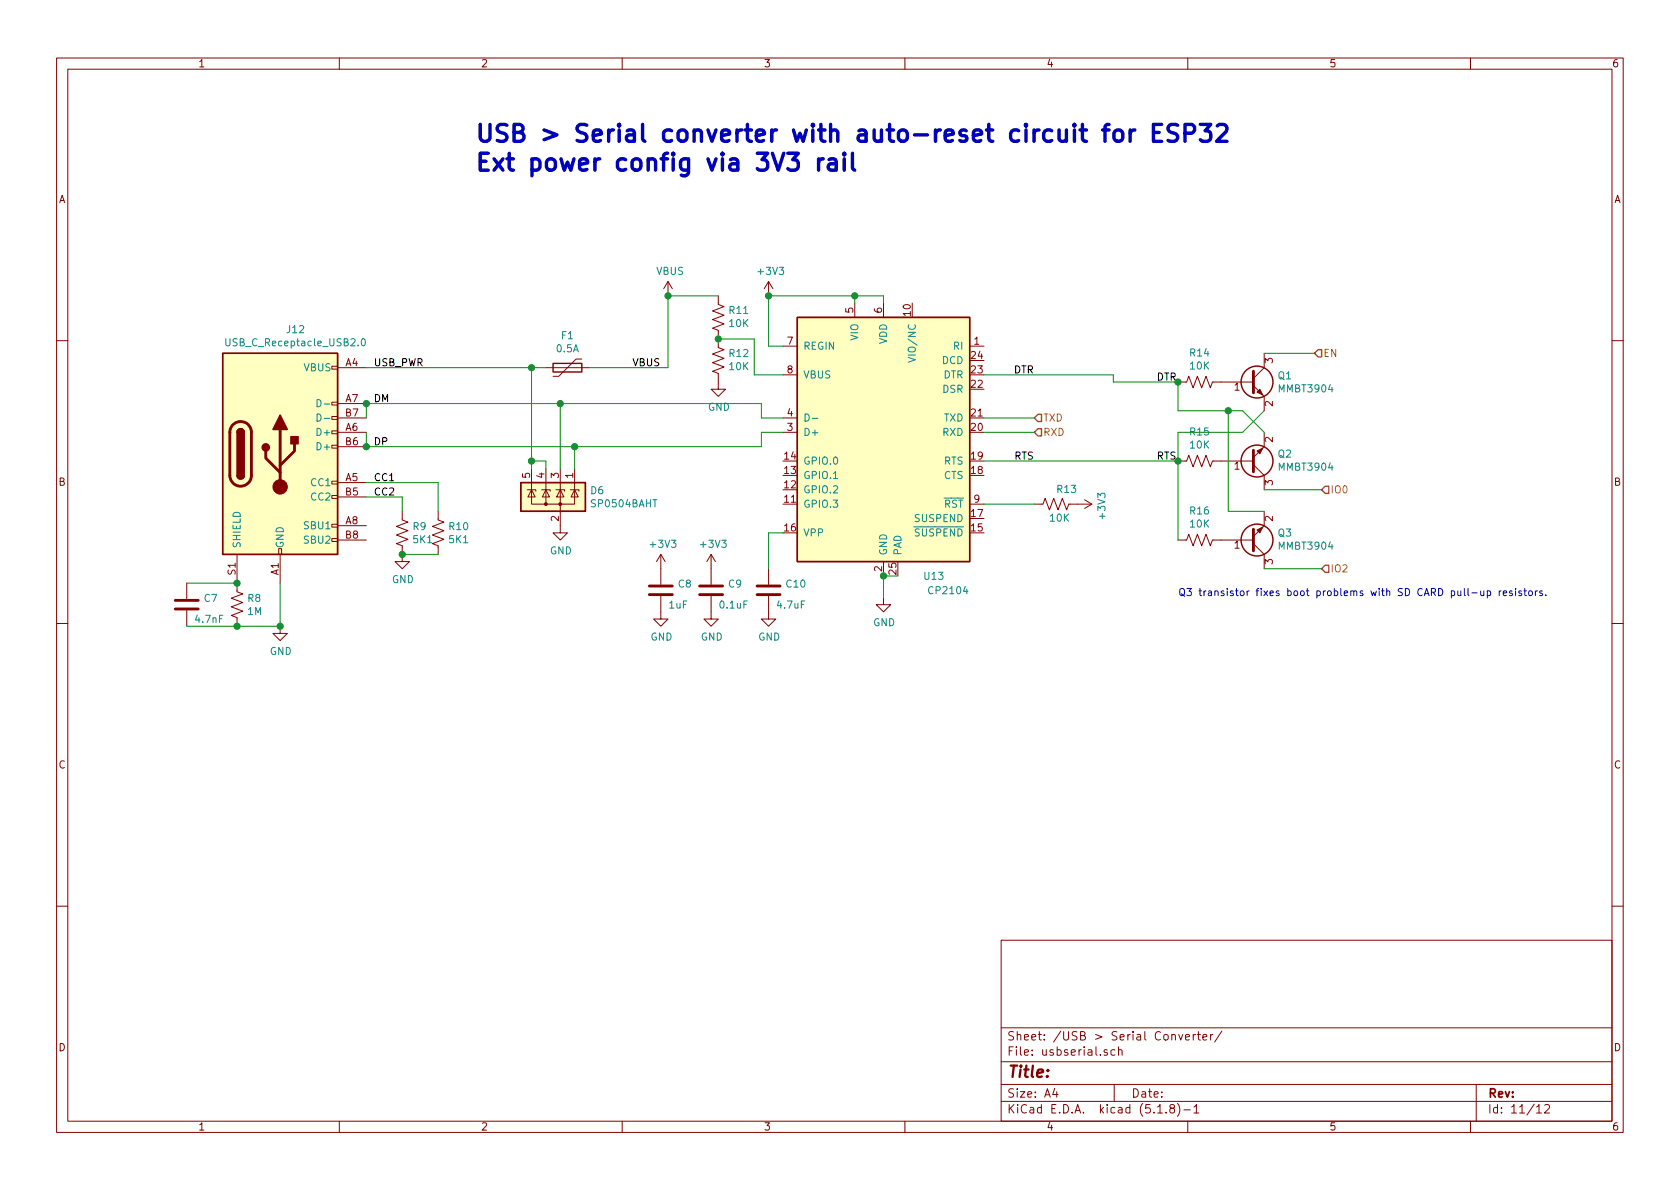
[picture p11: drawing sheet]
EESchema Schematic File Version 4
EELAYER 30 0
EELAYER END
$Descr A4 11693 8268
encoding utf-8
Sheet 11 12
Title ""
Date ""
Rev ""
Comp ""
Comment1 ""
Comment2 ""
Comment3 ""
Comment4 ""
$EndDescr
$Comp
L Device:Polyfuse F?
U 1 1
P 3950 2550
AR Path="/5FDD61AC" Ref="F?"  Part="1" 
AR Path="/5FDC7766/5FDD61AC" Ref="F1"  Part="1" 
F 0 "F1" V 3725 2550 50  0000 C CNN
F 1 "0.5A" V 3816 2550 50  0000 C CNN
F 2 "Fuse:Fuse_0805_2012Metric" H 4000 2350 50  0001 L CNN
F 3 "~" H 3950 2550 50  0001 C CNN
	1    3950 2550
	0    1    1    0   
$EndComp
$Comp
L Interface_USB:CP2104 U?
U 1 1
P 6150 3000
AR Path="/5FDD61B2" Ref="U?"  Part="1" 
AR Path="/5FDC7766/5FDD61B2" Ref="U13"  Part="1" 
F 0 "U13" H 6500 2000 50  0000 C CNN
F 1 "CP2104" H 6600 1900 50  0000 C CNN
F 2 "Package_DFN_QFN:QFN-24-1EP_4x4mm_P0.5mm_EP2.6x2.6mm" H 6300 2050 50  0001 L CNN
F 3 "https://www.silabs.com/documents/public/data-sheets/cp2104.pdf" H 5600 4250 50  0001 C CNN
	1    6150 3000
	1    0    0    -1  
$EndComp
$Comp
L power:VBUS #PWR?
U 1 1
P 4650 2050
AR Path="/5FDD61B9" Ref="#PWR?"  Part="1" 
AR Path="/5FDC7766/5FDD61B9" Ref="#PWR027"  Part="1" 
F 0 "#PWR027" H 4650 1900 50  0001 C CNN
F 1 "VBUS" H 4665 2223 50  0000 C CNN
F 2 "" H 4650 2050 50  0001 C CNN
F 3 "" H 4650 2050 50  0001 C CNN
	1    4650 2050
	1    0    0    -1  
$EndComp
Wire Wire Line
	4650 2550 4650 2050
Text Label 4400 2550 0    50   ~ 0
VBUS
$Comp
L Device:R_US R?
U 1 1
P 2800 3700
AR Path="/5FDD61C1" Ref="R?"  Part="1" 
AR Path="/5FDC7766/5FDD61C1" Ref="R9"  Part="1" 
F 0 "R9" H 2868 3746 50  0000 L CNN
F 1 "5K1" H 2868 3655 50  0000 L CNN
F 2 "Resistor_SMD:R_0603_1608Metric" V 2840 3690 50  0001 C CNN
F 3 "~" H 2800 3700 50  0001 C CNN
	1    2800 3700
	1    0    0    -1  
$EndComp
$Comp
L voltlog:USB_C_Receptacle_USB2.0 J?
U 1 1
P 1950 3150
AR Path="/5FDD61C7" Ref="J?"  Part="1" 
AR Path="/5FDC7766/5FDD61C7" Ref="J12"  Part="1" 
F 0 "J12" H 2057 4017 50  0000 C CNN
F 1 "USB_C_Receptacle_USB2.0" H 2057 3926 50  0000 C CNN
F 2 "Voltlog:TYPE-C-31-M-12" H 2100 3150 50  0001 C CNN
F 3 "https://www.usb.org/sites/default/files/documents/usb_type-c.zip" H 2100 3150 50  0001 C CNN
	1    1950 3150
	1    0    0    -1  
$EndComp
Wire Wire Line
	2550 2800 2550 2900
Connection ~ 2550 2800
Wire Wire Line
	2550 3000 2550 3100
Connection ~ 2550 3100
Wire Wire Line
	2800 3450 2550 3450
$Comp
L Device:R_US R?
U 1 1
P 3050 3700
AR Path="/5FDD61D2" Ref="R?"  Part="1" 
AR Path="/5FDC7766/5FDD61D2" Ref="R10"  Part="1" 
F 0 "R10" H 3118 3746 50  0000 L CNN
F 1 "5K1" H 3118 3655 50  0000 L CNN
F 2 "Resistor_SMD:R_0603_1608Metric" V 3090 3690 50  0001 C CNN
F 3 "~" H 3050 3700 50  0001 C CNN
	1    3050 3700
	1    0    0    -1  
$EndComp
Wire Wire Line
	2800 3550 2800 3450
Wire Wire Line
	3050 3350 3050 3550
Wire Wire Line
	2550 3350 3050 3350
$Comp
L power:GND #PWR?
U 1 1
P 2800 3850
AR Path="/5FDD61DB" Ref="#PWR?"  Part="1" 
AR Path="/5FDC7766/5FDD61DB" Ref="#PWR023"  Part="1" 
F 0 "#PWR023" H 2800 3600 50  0001 C CNN
F 1 "GND" H 2805 3677 50  0000 C CNN
F 2 "" H 2800 3850 50  0001 C CNN
F 3 "" H 2800 3850 50  0001 C CNN
	1    2800 3850
	1    0    0    -1  
$EndComp
Wire Wire Line
	3050 3850 2800 3850
Connection ~ 2800 3850
Text Label 2600 3350 0    50   ~ 0
CC1
Text Label 2600 3450 0    50   ~ 0
CC2
$Comp
L Device:R_US R?
U 1 1
P 1650 4200
AR Path="/5FDD61E5" Ref="R?"  Part="1" 
AR Path="/5FDC7766/5FDD61E5" Ref="R8"  Part="1" 
F 0 "R8" H 1718 4246 50  0000 L CNN
F 1 "1M" H 1718 4155 50  0000 L CNN
F 2 "Resistor_SMD:R_0603_1608Metric" V 1690 4190 50  0001 C CNN
F 3 "~" H 1650 4200 50  0001 C CNN
	1    1650 4200
	1    0    0    -1  
$EndComp
$Comp
L power:GND #PWR?
U 1 1
P 1950 4350
AR Path="/5FDD61EB" Ref="#PWR?"  Part="1" 
AR Path="/5FDC7766/5FDD61EB" Ref="#PWR022"  Part="1" 
F 0 "#PWR022" H 1950 4100 50  0001 C CNN
F 1 "GND" H 1955 4177 50  0000 C CNN
F 2 "" H 1950 4350 50  0001 C CNN
F 3 "" H 1950 4350 50  0001 C CNN
	1    1950 4350
	1    0    0    -1  
$EndComp
Wire Wire Line
	1950 4050 1950 4350
Connection ~ 1950 4350
Wire Wire Line
	5450 2900 5300 2900
Wire Wire Line
	5300 2900 5300 2800
Wire Wire Line
	5450 3000 5300 3000
Wire Wire Line
	5300 3000 5300 3100
Text Label 2600 2800 0    50   ~ 0
DM
Text Label 2600 3100 0    50   ~ 0
DP
$Comp
L Power_Protection:SP0504BAHT D?
U 1 1
P 3900 3450
AR Path="/5FDD61F9" Ref="D?"  Part="1" 
AR Path="/5FDC7766/5FDD61F9" Ref="D6"  Part="1" 
F 0 "D6" H 3695 3496 50  0000 R CNN
F 1 "SP0504BAHT" H 3695 3405 50  0000 R CNN
F 2 "Package_TO_SOT_SMD:SOT-23-5" H 4200 3400 50  0001 L CNN
F 3 "http://www.littelfuse.com/~/media/files/littelfuse/technical%20resources/documents/data%20sheets/sp05xxba.pdf" H 4025 3575 50  0001 C CNN
	1    3900 3450
	-1   0    0    -1  
$EndComp
Wire Wire Line
	2550 3100 4000 3100
Wire Wire Line
	2550 2800 3900 2800
Wire Wire Line
	3800 3250 3800 3200
Wire Wire Line
	3800 3200 3700 3200
Wire Wire Line
	3700 3200 3700 3250
Wire Wire Line
	3700 3200 3700 2550
Connection ~ 3700 3200
Wire Wire Line
	3700 2550 3800 2550
Wire Wire Line
	3900 3250 3900 2800
Connection ~ 3900 2800
Wire Wire Line
	3900 2800 5300 2800
Wire Wire Line
	4000 3250 4000 3100
Connection ~ 4000 3100
Wire Wire Line
	4000 3100 5300 3100
$Comp
L power:GND #PWR?
U 1 1
P 3900 3650
AR Path="/5FDD620F" Ref="#PWR?"  Part="1" 
AR Path="/5FDC7766/5FDD620F" Ref="#PWR024"  Part="1" 
F 0 "#PWR024" H 3900 3400 50  0001 C CNN
F 1 "GND" H 3905 3477 50  0000 C CNN
F 2 "" H 3900 3650 50  0001 C CNN
F 3 "" H 3900 3650 50  0001 C CNN
	1    3900 3650
	1    0    0    -1  
$EndComp
$Comp
L Device:C C?
U 1 1
P 1300 4200
AR Path="/5FDD6215" Ref="C?"  Part="1" 
AR Path="/5FDC7766/5FDD6215" Ref="C7"  Part="1" 
F 0 "C7" H 1415 4246 50  0000 L CNN
F 1 "4.7nF" H 1350 4100 50  0000 L CNN
F 2 "Capacitor_SMD:C_0603_1608Metric" H 1338 4050 50  0001 C CNN
F 3 "~" H 1300 4200 50  0001 C CNN
	1    1300 4200
	1    0    0    -1  
$EndComp
Wire Wire Line
	1300 4050 1650 4050
Connection ~ 1650 4050
Wire Wire Line
	1300 4350 1650 4350
Connection ~ 1650 4350
Wire Wire Line
	1650 4350 1950 4350
Wire Wire Line
	5450 2400 5350 2400
Wire Wire Line
	5350 2400 5350 2050
Wire Wire Line
	5350 2050 5950 2050
Wire Wire Line
	6150 2050 6150 2100
Wire Wire Line
	5950 2050 5950 2100
Connection ~ 5950 2050
Wire Wire Line
	5950 2050 6150 2050
$Comp
L Device:R_US R?
U 1 1
P 5000 2200
AR Path="/5FDD6227" Ref="R?"  Part="1" 
AR Path="/5FDC7766/5FDD6227" Ref="R11"  Part="1" 
F 0 "R11" H 4932 2154 50  0000 R CNN
F 1 "10K" H 4932 2245 50  0000 R CNN
F 2 "Resistor_SMD:R_0603_1608Metric" V 5040 2190 50  0001 C CNN
F 3 "~" H 5000 2200 50  0001 C CNN
	1    5000 2200
	-1   0    0    1   
$EndComp
$Comp
L Device:R_US R?
U 1 1
P 5000 2500
AR Path="/5FDD622D" Ref="R?"  Part="1" 
AR Path="/5FDC7766/5FDD622D" Ref="R12"  Part="1" 
F 0 "R12" H 4932 2454 50  0000 R CNN
F 1 "10K" H 4932 2545 50  0000 R CNN
F 2 "Resistor_SMD:R_0603_1608Metric" V 5040 2490 50  0001 C CNN
F 3 "~" H 5000 2500 50  0001 C CNN
	1    5000 2500
	-1   0    0    1   
$EndComp
Wire Wire Line
	5000 2350 5250 2350
Wire Wire Line
	5250 2350 5250 2600
Wire Wire Line
	5250 2600 5450 2600
Connection ~ 5000 2350
$Comp
L power:GND #PWR?
U 1 1
P 5000 2650
AR Path="/5FDD6237" Ref="#PWR?"  Part="1" 
AR Path="/5FDC7766/5FDD6237" Ref="#PWR030"  Part="1" 
F 0 "#PWR030" H 5000 2400 50  0001 C CNN
F 1 "GND" H 5005 2477 50  0000 C CNN
F 2 "" H 5000 2650 50  0001 C CNN
F 3 "" H 5000 2650 50  0001 C CNN
	1    5000 2650
	1    0    0    -1  
$EndComp
Wire Wire Line
	5000 2050 4650 2050
Connection ~ 4650 2050
$Comp
L Device:C C?
U 1 1
P 4950 4100
AR Path="/5FDD623F" Ref="C?"  Part="1" 
AR Path="/5FDC7766/5FDD623F" Ref="C9"  Part="1" 
F 0 "C9" H 5065 4146 50  0000 L CNN
F 1 "0.1uF" H 5000 4000 50  0000 L CNN
F 2 "Capacitor_SMD:C_0603_1608Metric" H 4988 3950 50  0001 C CNN
F 3 "~" H 4950 4100 50  0001 C CNN
	1    4950 4100
	1    0    0    -1  
$EndComp
$Comp
L power:GND #PWR?
U 1 1
P 6150 4150
AR Path="/5FDD6245" Ref="#PWR?"  Part="1" 
AR Path="/5FDC7766/5FDD6245" Ref="#PWR033"  Part="1" 
F 0 "#PWR033" H 6150 3900 50  0001 C CNN
F 1 "GND" H 6155 3977 50  0000 C CNN
F 2 "" H 6150 4150 50  0001 C CNN
F 3 "" H 6150 4150 50  0001 C CNN
	1    6150 4150
	1    0    0    -1  
$EndComp
Wire Wire Line
	6150 4000 6250 4000
Wire Wire Line
	6150 4000 6150 4150
Connection ~ 6150 4000
$Comp
L power:GND #PWR?
U 1 1
P 4950 4250
AR Path="/5FDD624E" Ref="#PWR?"  Part="1" 
AR Path="/5FDC7766/5FDD624E" Ref="#PWR029"  Part="1" 
F 0 "#PWR029" H 4950 4000 50  0001 C CNN
F 1 "GND" H 4955 4077 50  0000 C CNN
F 2 "" H 4950 4250 50  0001 C CNN
F 3 "" H 4950 4250 50  0001 C CNN
	1    4950 4250
	1    0    0    -1  
$EndComp
$Comp
L power:+3V3 #PWR?
U 1 1
P 4950 3950
AR Path="/5FDD6254" Ref="#PWR?"  Part="1" 
AR Path="/5FDC7766/5FDD6254" Ref="#PWR028"  Part="1" 
F 0 "#PWR028" H 4950 3800 50  0001 C CNN
F 1 "+3V3" H 4965 4123 50  0000 C CNN
F 2 "" H 4950 3950 50  0001 C CNN
F 3 "" H 4950 3950 50  0001 C CNN
	1    4950 3950
	1    0    0    -1  
$EndComp
$Comp
L Device:R_US R?
U 1 1
P 7350 3500
AR Path="/5FDD625A" Ref="R?"  Part="1" 
AR Path="/5FDC7766/5FDD625A" Ref="R13"  Part="1" 
F 0 "R13" V 7450 3500 50  0000 R CNN
F 1 "10K" V 7250 3550 50  0000 R CNN
F 2 "Resistor_SMD:R_0603_1608Metric" V 7390 3490 50  0001 C CNN
F 3 "~" H 7350 3500 50  0001 C CNN
	1    7350 3500
	0    -1   -1   0   
$EndComp
Wire Wire Line
	6850 3500 7200 3500
$Comp
L power:+3V3 #PWR?
U 1 1
P 5350 2050
AR Path="/5FDD6261" Ref="#PWR?"  Part="1" 
AR Path="/5FDC7766/5FDD6261" Ref="#PWR031"  Part="1" 
F 0 "#PWR031" H 5350 1900 50  0001 C CNN
F 1 "+3V3" H 5365 2223 50  0000 C CNN
F 2 "" H 5350 2050 50  0001 C CNN
F 3 "" H 5350 2050 50  0001 C CNN
	1    5350 2050
	1    0    0    -1  
$EndComp
Connection ~ 5350 2050
$Comp
L power:+3V3 #PWR?
U 1 1
P 7500 3500
AR Path="/5FDD6268" Ref="#PWR?"  Part="1" 
AR Path="/5FDC7766/5FDD6268" Ref="#PWR034"  Part="1" 
F 0 "#PWR034" H 7500 3350 50  0001 C CNN
F 1 "+3V3" H 7515 3673 50  0000 C CNN
F 2 "" H 7500 3500 50  0001 C CNN
F 3 "" H 7500 3500 50  0001 C CNN
	1    7500 3500
	0    1    1    0   
$EndComp
Wire Wire Line
	7200 3000 6850 3000
Wire Wire Line
	7200 2900 6850 2900
$Comp
L Device:C C?
U 1 1
P 5350 4100
AR Path="/5FDD6272" Ref="C?"  Part="1" 
AR Path="/5FDC7766/5FDD6272" Ref="C10"  Part="1" 
F 0 "C10" H 5465 4146 50  0000 L CNN
F 1 "4.7uF" H 5400 4000 50  0000 L CNN
F 2 "Capacitor_SMD:C_0603_1608Metric" H 5388 3950 50  0001 C CNN
F 3 "~" H 5350 4100 50  0001 C CNN
	1    5350 4100
	1    0    0    -1  
$EndComp
Wire Wire Line
	5450 3700 5350 3700
Wire Wire Line
	5350 3700 5350 3950
$Comp
L power:GND #PWR?
U 1 1
P 5350 4250
AR Path="/5FDD627A" Ref="#PWR?"  Part="1" 
AR Path="/5FDC7766/5FDD627A" Ref="#PWR032"  Part="1" 
F 0 "#PWR032" H 5350 4000 50  0001 C CNN
F 1 "GND" H 5355 4077 50  0000 C CNN
F 2 "" H 5350 4250 50  0001 C CNN
F 3 "" H 5350 4250 50  0001 C CNN
	1    5350 4250
	1    0    0    -1  
$EndComp
Text Label 7200 3200 2    50   ~ 0
RTS
Text Label 7200 2600 2    50   ~ 0
DTR
Text Label 2600 2550 0    50   ~ 0
USB_PWR
$Comp
L Transistor_BJT:MMBT3904 Q?
U 1 1
P 8700 2650
AR Path="/5FDDE6BE" Ref="Q?"  Part="1" 
AR Path="/5FDC7766/5FDDE6BE" Ref="Q1"  Part="1" 
F 0 "Q1" H 8891 2696 50  0000 L CNN
F 1 "MMBT3904" H 8891 2605 50  0000 L CNN
F 2 "Package_TO_SOT_SMD:SOT-23" H 8900 2575 50  0001 L CIN
F 3 "https://www.fairchildsemi.com/datasheets/2N/2N3904.pdf" H 8700 2650 50  0001 L CNN
	1    8700 2650
	1    0    0    -1  
$EndComp
$Comp
L Transistor_BJT:MMBT3904 Q?
U 1 1
P 8700 3200
AR Path="/5FDDE6C4" Ref="Q?"  Part="1" 
AR Path="/5FDC7766/5FDDE6C4" Ref="Q2"  Part="1" 
F 0 "Q2" H 8891 3154 50  0000 L CNN
F 1 "MMBT3904" H 8891 3245 50  0000 L CNN
F 2 "Package_TO_SOT_SMD:SOT-23" H 8900 3125 50  0001 L CIN
F 3 "https://www.fairchildsemi.com/datasheets/2N/2N3904.pdf" H 8700 3200 50  0001 L CNN
	1    8700 3200
	1    0    0    1   
$EndComp
$Comp
L Device:R_US R?
U 1 1
P 8350 2650
AR Path="/5FDDE6CA" Ref="R?"  Part="1" 
AR Path="/5FDC7766/5FDDE6CA" Ref="R14"  Part="1" 
F 0 "R14" V 8145 2650 50  0000 C CNN
F 1 "10K" V 8236 2650 50  0000 C CNN
F 2 "Resistor_SMD:R_0603_1608Metric" V 8390 2640 50  0001 C CNN
F 3 "~" H 8350 2650 50  0001 C CNN
	1    8350 2650
	0    1    1    0   
$EndComp
$Comp
L Device:R_US R?
U 1 1
P 8350 3200
AR Path="/5FDDE6D0" Ref="R?"  Part="1" 
AR Path="/5FDC7766/5FDDE6D0" Ref="R15"  Part="1" 
F 0 "R15" V 8145 3200 50  0000 C CNN
F 1 "10K" V 8236 3200 50  0000 C CNN
F 2 "Resistor_SMD:R_0603_1608Metric" V 8390 3190 50  0001 C CNN
F 3 "~" H 8350 3200 50  0001 C CNN
	1    8350 3200
	0    1    1    0   
$EndComp
Wire Wire Line
	8200 2650 8200 2850
Wire Wire Line
	8200 2850 8550 2850
Wire Wire Line
	8650 2850 8800 3000
Wire Wire Line
	8200 3200 8200 3000
Wire Wire Line
	8200 3000 8650 3000
Wire Wire Line
	8650 3000 8800 2850
Connection ~ 8200 2650
Connection ~ 8200 3200
Text Label 8050 3200 0    50   ~ 0
RTS
Text Label 8050 2650 0    50   ~ 0
DTR
Wire Wire Line
	8800 2450 9150 2450
Wire Wire Line
	8800 3400 9200 3400
Wire Wire Line
	7750 2600 7750 2650
Wire Wire Line
	6850 2600 7750 2600
Wire Wire Line
	7750 2650 8200 2650
Wire Wire Line
	6850 3200 8200 3200
Text HLabel 9150 2450 2    50   Input ~ 0
EN
Text HLabel 9200 3400 2    50   Input ~ 0
IO0
Text HLabel 7200 3000 2    50   Input ~ 0
RXD
Text HLabel 7200 2900 2    50   Input ~ 0
TXD
Text Notes 3300 1200 0    118  ~ 24
USB > Serial converter with auto-reset circuit for ESP32\nExt power config via 3V3 rail
$Comp
L Device:C C?
U 1 1
P 4600 4100
AR Path="/5FD37CFF" Ref="C?"  Part="1" 
AR Path="/5FDC7766/5FD37CFF" Ref="C8"  Part="1" 
F 0 "C8" H 4715 4146 50  0000 L CNN
F 1 "1uF" H 4650 4000 50  0000 L CNN
F 2 "Capacitor_SMD:C_0603_1608Metric" H 4638 3950 50  0001 C CNN
F 3 "~" H 4600 4100 50  0001 C CNN
	1    4600 4100
	1    0    0    -1  
$EndComp
$Comp
L power:+3V3 #PWR?
U 1 1
P 4600 3950
AR Path="/5FD37EDA" Ref="#PWR?"  Part="1" 
AR Path="/5FDC7766/5FD37EDA" Ref="#PWR025"  Part="1" 
F 0 "#PWR025" H 4600 3800 50  0001 C CNN
F 1 "+3V3" H 4615 4123 50  0000 C CNN
F 2 "" H 4600 3950 50  0001 C CNN
F 3 "" H 4600 3950 50  0001 C CNN
	1    4600 3950
	1    0    0    -1  
$EndComp
$Comp
L power:GND #PWR?
U 1 1
P 4600 4250
AR Path="/5FD3800E" Ref="#PWR?"  Part="1" 
AR Path="/5FDC7766/5FD3800E" Ref="#PWR026"  Part="1" 
F 0 "#PWR026" H 4600 4000 50  0001 C CNN
F 1 "GND" H 4605 4077 50  0000 C CNN
F 2 "" H 4600 4250 50  0001 C CNN
F 3 "" H 4600 4250 50  0001 C CNN
	1    4600 4250
	1    0    0    -1  
$EndComp
Wire Wire Line
	2550 2550 3700 2550
Connection ~ 3700 2550
Wire Wire Line
	4100 2550 4650 2550
$Comp
L Transistor_BJT:MMBT3904 Q?
U 1 1
P 8700 3750
AR Path="/5FD4B2EA" Ref="Q?"  Part="1" 
AR Path="/5FDC7766/5FD4B2EA" Ref="Q3"  Part="1" 
F 0 "Q3" H 8891 3704 50  0000 L CNN
F 1 "MMBT3904" H 8891 3795 50  0000 L CNN
F 2 "Package_TO_SOT_SMD:SOT-23" H 8900 3675 50  0001 L CIN
F 3 "https://www.fairchildsemi.com/datasheets/2N/2N3904.pdf" H 8700 3750 50  0001 L CNN
	1    8700 3750
	1    0    0    1   
$EndComp
Wire Wire Line
	8800 3550 8550 3550
Wire Wire Line
	8550 3550 8550 2850
Connection ~ 8550 2850
Wire Wire Line
	8550 2850 8650 2850
$Comp
L Device:R_US R?
U 1 1
P 8350 3750
AR Path="/5FD4CD86" Ref="R?"  Part="1" 
AR Path="/5FDC7766/5FD4CD86" Ref="R16"  Part="1" 
F 0 "R16" V 8145 3750 50  0000 C CNN
F 1 "10K" V 8236 3750 50  0000 C CNN
F 2 "Resistor_SMD:R_0603_1608Metric" V 8390 3740 50  0001 C CNN
F 3 "~" H 8350 3750 50  0001 C CNN
	1    8350 3750
	0    1    1    0   
$EndComp
Wire Wire Line
	8200 3200 8200 3750
Wire Wire Line
	8800 3950 9200 3950
Text HLabel 9200 3950 2    50   Input ~ 0
IO2
Text Notes 8200 4150 0    50   ~ 0
Q3 transistor fixes boot problems with SD CARD pull-up resistors.
$EndSCHEMATC
